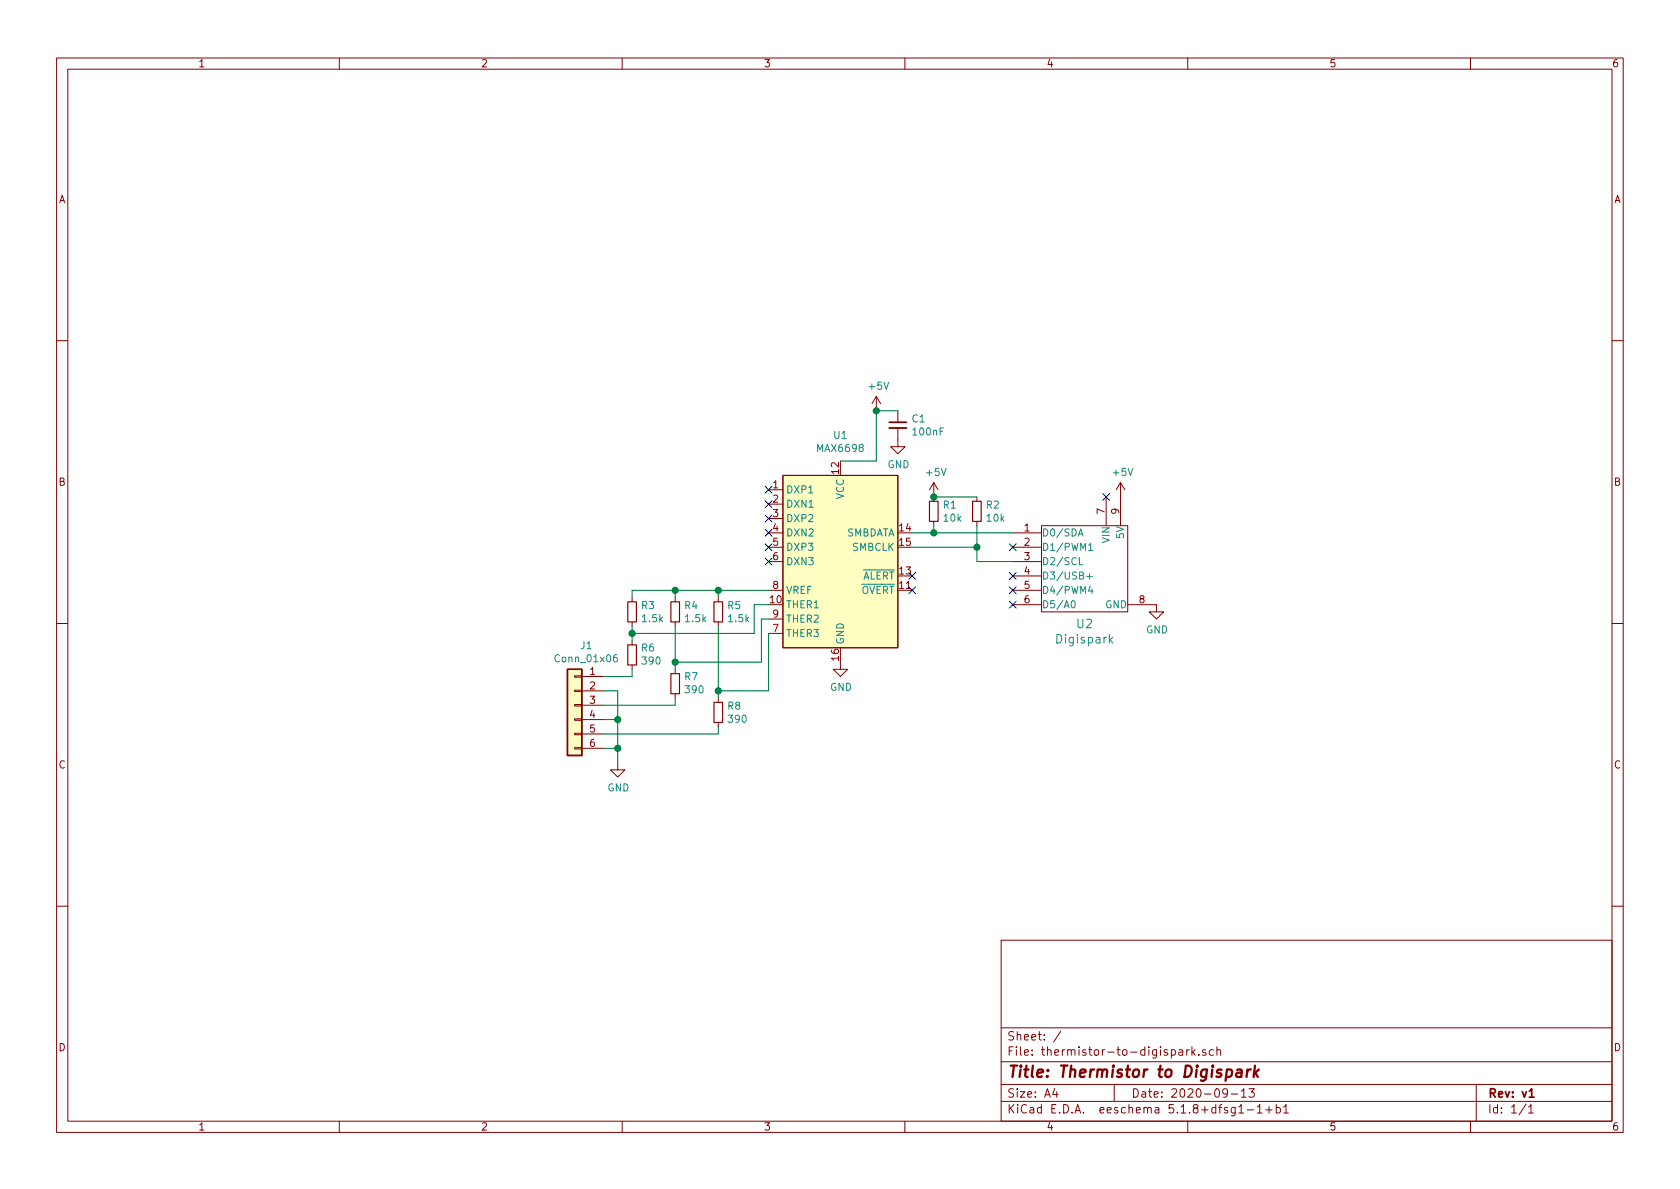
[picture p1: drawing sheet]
EESchema Schematic File Version 4
EELAYER 30 0
EELAYER END
$Descr A4 11693 8268
encoding utf-8
Sheet 1 1
Title "Thermistor to Digispark"
Date "2020-09-13"
Rev "v1"
Comp ""
Comment1 ""
Comment2 ""
Comment3 ""
Comment4 ""
$EndDescr
$Comp
L Local_Symbols:Digispark U2
U 1 1
P 7550 3950
F 0 "U2" H 7550 3569 60  0000 C CNN
F 1 "Digispark" H 7550 3463 60  0000 C CNN
F 2 "Local_Footprints:digispark" H 7600 5050 60  0001 C CNN
F 3 "" H 7850 3950 60  0001 C CNN
F 4 "0.00@0" H 7600 5150 60  0001 C CNN "Pricing"
F 5 "Digispark Microcontroller" H 7700 4900 60  0001 C CNN "Description"
F 6 "Digistump" H 7550 5000 60  0001 C CNN "Manufacturer"
	1    7550 3950
	1    0    0    -1  
$EndComp
$Comp
L Local_Symbols:MAX6698 U1
U 1 1
P 5850 3900
F 0 "U1" H 5850 4781 50  0000 C CNN
F 1 "MAX6698" H 5850 4690 50  0000 C CNN
F 2 "Package_SO:TSSOP-16_4.4x5mm_P0.65mm" H 5800 3550 50  0001 C CIN
F 3 "https://datasheets.maximintegrated.com/en/ds/MAX6698.pdf" H 5000 4550 50  0001 C CNN
	1    5850 3900
	1    0    0    -1  
$EndComp
$Comp
L power:GND #PWR06
U 1 1
P 5850 4600
F 0 "#PWR06" H 5850 4350 50  0001 C CNN
F 1 "GND" H 5855 4427 50  0000 C CNN
F 2 "" H 5850 4600 50  0001 C CNN
F 3 "" H 5850 4600 50  0001 C CNN
	1    5850 4600
	1    0    0    -1  
$EndComp
$Comp
L power:GND #PWR05
U 1 1
P 8050 4200
F 0 "#PWR05" H 8050 3950 50  0001 C CNN
F 1 "GND" H 8055 4027 50  0000 C CNN
F 2 "" H 8050 4200 50  0001 C CNN
F 3 "" H 8050 4200 50  0001 C CNN
	1    8050 4200
	1    0    0    -1  
$EndComp
NoConn ~ 7700 3450
NoConn ~ 7050 3800
NoConn ~ 7050 4000
NoConn ~ 7050 4100
NoConn ~ 7050 4200
NoConn ~ 6350 4100
NoConn ~ 6350 4000
NoConn ~ 5350 3900
NoConn ~ 5350 3800
NoConn ~ 5350 3700
NoConn ~ 5350 3600
NoConn ~ 5350 3500
NoConn ~ 5350 3400
$Comp
L power:+5V #PWR04
U 1 1
P 7800 3450
F 0 "#PWR04" H 7800 3300 50  0001 C CNN
F 1 "+5V" H 7815 3623 50  0000 C CNN
F 2 "" H 7800 3450 50  0001 C CNN
F 3 "" H 7800 3450 50  0001 C CNN
	1    7800 3450
	1    0    0    -1  
$EndComp
$Comp
L power:+5V #PWR01
U 1 1
P 6100 2850
F 0 "#PWR01" H 6100 2700 50  0001 C CNN
F 1 "+5V" H 6115 3023 50  0000 C CNN
F 2 "" H 6100 2850 50  0001 C CNN
F 3 "" H 6100 2850 50  0001 C CNN
	1    6100 2850
	1    0    0    -1  
$EndComp
Wire Wire Line
	5850 3200 6100 3200
$Comp
L Device:C_Small C1
U 1 1
P 6250 2950
F 0 "C1" H 6342 2996 50  0000 L CNN
F 1 "100nF" H 6342 2905 50  0000 L CNN
F 2 "Capacitor_SMD:C_0603_1608Metric" H 6250 2950 50  0001 C CNN
F 3 "~" H 6250 2950 50  0001 C CNN
	1    6250 2950
	1    0    0    -1  
$EndComp
$Comp
L power:GND #PWR02
U 1 1
P 6250 3050
F 0 "#PWR02" H 6250 2800 50  0001 C CNN
F 1 "GND" H 6255 2877 50  0000 C CNN
F 2 "" H 6250 3050 50  0001 C CNN
F 3 "" H 6250 3050 50  0001 C CNN
	1    6250 3050
	1    0    0    -1  
$EndComp
Wire Wire Line
	6100 3200 6100 2850
Wire Wire Line
	6250 2850 6100 2850
Connection ~ 6100 2850
$Comp
L Connector_Generic:Conn_01x06 J1
U 1 1
P 4000 4900
F 0 "J1" H 3918 5317 50  0000 C CNN
F 1 "Conn_01x06" H 3918 5226 50  0000 C CNN
F 2 "Connector_PinHeader_2.54mm:PinHeader_1x06_P2.54mm_Vertical" H 4000 4900 50  0001 C CNN
F 3 "~" H 4000 4900 50  0001 C CNN
	1    4000 4900
	-1   0    0    -1  
$EndComp
$Comp
L power:GND #PWR07
U 1 1
P 4300 5300
F 0 "#PWR07" H 4300 5050 50  0001 C CNN
F 1 "GND" H 4305 5127 50  0000 C CNN
F 2 "" H 4300 5300 50  0001 C CNN
F 3 "" H 4300 5300 50  0001 C CNN
	1    4300 5300
	1    0    0    -1  
$EndComp
Wire Wire Line
	4200 4800 4300 4800
Wire Wire Line
	4300 4800 4300 5000
Wire Wire Line
	4200 5200 4300 5200
Connection ~ 4300 5200
Wire Wire Line
	4300 5200 4300 5300
Wire Wire Line
	4200 5000 4300 5000
Connection ~ 4300 5000
Wire Wire Line
	4300 5000 4300 5200
$Comp
L Device:R_Small R4
U 1 1
P 4700 4250
F 0 "R4" H 4759 4296 50  0000 L CNN
F 1 "1.5k" H 4759 4205 50  0000 L CNN
F 2 "Resistor_SMD:R_0603_1608Metric_Pad1.05x0.95mm_HandSolder" H 4700 4250 50  0001 C CNN
F 3 "~" H 4700 4250 50  0001 C CNN
	1    4700 4250
	1    0    0    -1  
$EndComp
$Comp
L Device:R_Small R5
U 1 1
P 5000 4250
F 0 "R5" H 5059 4296 50  0000 L CNN
F 1 "1.5k" H 5059 4205 50  0000 L CNN
F 2 "Resistor_SMD:R_0603_1608Metric_Pad1.05x0.95mm_HandSolder" H 5000 4250 50  0001 C CNN
F 3 "~" H 5000 4250 50  0001 C CNN
	1    5000 4250
	1    0    0    -1  
$EndComp
$Comp
L Device:R_Small R3
U 1 1
P 4400 4250
F 0 "R3" H 4459 4296 50  0000 L CNN
F 1 "1.5k" H 4459 4205 50  0000 L CNN
F 2 "Resistor_SMD:R_0603_1608Metric_Pad1.05x0.95mm_HandSolder" H 4400 4250 50  0001 C CNN
F 3 "~" H 4400 4250 50  0001 C CNN
	1    4400 4250
	1    0    0    -1  
$EndComp
Wire Wire Line
	5250 4200 5350 4200
Wire Wire Line
	4200 4900 4700 4900
Wire Wire Line
	5300 4300 5350 4300
Wire Wire Line
	4200 5100 5000 5100
Wire Wire Line
	4200 4700 4400 4700
Wire Wire Line
	5250 4200 5250 4400
Wire Wire Line
	5300 4300 5300 4600
Wire Wire Line
	5350 4400 5350 4800
Wire Wire Line
	4400 4350 4400 4400
Wire Wire Line
	4400 4400 5250 4400
Wire Wire Line
	4700 4350 4700 4600
Wire Wire Line
	4700 4600 5300 4600
Wire Wire Line
	5000 4350 5000 4800
Wire Wire Line
	5000 4800 5350 4800
$Comp
L Device:R_Small R1
U 1 1
P 6500 3550
F 0 "R1" H 6559 3596 50  0000 L CNN
F 1 "10k" H 6559 3505 50  0000 L CNN
F 2 "Resistor_SMD:R_0603_1608Metric" H 6500 3550 50  0001 C CNN
F 3 "~" H 6500 3550 50  0001 C CNN
	1    6500 3550
	1    0    0    -1  
$EndComp
$Comp
L Device:R_Small R2
U 1 1
P 6800 3550
F 0 "R2" H 6859 3596 50  0000 L CNN
F 1 "10k" H 6859 3505 50  0000 L CNN
F 2 "Resistor_SMD:R_0603_1608Metric" H 6800 3550 50  0001 C CNN
F 3 "~" H 6800 3550 50  0001 C CNN
	1    6800 3550
	1    0    0    -1  
$EndComp
Wire Wire Line
	6350 3700 6500 3700
Wire Wire Line
	6350 3800 6800 3800
Wire Wire Line
	6800 3800 6800 3900
Wire Wire Line
	6500 3650 6500 3700
Connection ~ 6500 3700
Wire Wire Line
	6800 3650 6800 3800
Connection ~ 6800 3800
$Comp
L power:+5V #PWR03
U 1 1
P 6500 3450
F 0 "#PWR03" H 6500 3300 50  0001 C CNN
F 1 "+5V" H 6515 3623 50  0000 C CNN
F 2 "" H 6500 3450 50  0001 C CNN
F 3 "" H 6500 3450 50  0001 C CNN
	1    6500 3450
	1    0    0    -1  
$EndComp
Wire Wire Line
	6500 3450 6800 3450
Connection ~ 6500 3450
Wire Wire Line
	6800 3900 7050 3900
Wire Wire Line
	6500 3700 7050 3700
$Comp
L Device:R_Small R6
U 1 1
P 4400 4550
F 0 "R6" H 4341 4504 50  0000 R CNN
F 1 "390" H 4341 4595 50  0000 R CNN
F 2 "Resistor_SMD:R_0603_1608Metric_Pad1.05x0.95mm_HandSolder" H 4400 4550 50  0001 C CNN
F 3 "~" H 4400 4550 50  0001 C CNN
	1    4400 4550
	-1   0    0    1   
$EndComp
$Comp
L Device:R_Small R7
U 1 1
P 4700 4750
F 0 "R7" H 4641 4704 50  0000 R CNN
F 1 "390" H 4641 4795 50  0000 R CNN
F 2 "Resistor_SMD:R_0603_1608Metric_Pad1.05x0.95mm_HandSolder" H 4700 4750 50  0001 C CNN
F 3 "~" H 4700 4750 50  0001 C CNN
	1    4700 4750
	-1   0    0    1   
$EndComp
$Comp
L Device:R_Small R8
U 1 1
P 5000 4950
F 0 "R8" H 5059 4996 50  0000 L CNN
F 1 "390" H 5059 4905 50  0000 L CNN
F 2 "Resistor_SMD:R_0603_1608Metric_Pad1.05x0.95mm_HandSolder" H 5000 4950 50  0001 C CNN
F 3 "~" H 5000 4950 50  0001 C CNN
	1    5000 4950
	1    0    0    -1  
$EndComp
Wire Wire Line
	4700 4650 4700 4600
Connection ~ 4700 4600
Wire Wire Line
	5000 4850 5000 4800
Connection ~ 5000 4800
Wire Wire Line
	4400 4100 4700 4100
Wire Wire Line
	4400 4150 4400 4100
Wire Wire Line
	4700 4150 4700 4100
Connection ~ 4700 4100
Wire Wire Line
	4700 4100 5000 4100
Wire Wire Line
	5000 4150 5000 4100
Connection ~ 5000 4100
Wire Wire Line
	5000 4100 5350 4100
Wire Wire Line
	5000 5100 5000 5050
Wire Wire Line
	4700 4900 4700 4850
Wire Wire Line
	4400 4700 4400 4650
Wire Wire Line
	4400 4450 4400 4400
Connection ~ 4400 4400
$EndSCHEMATC
